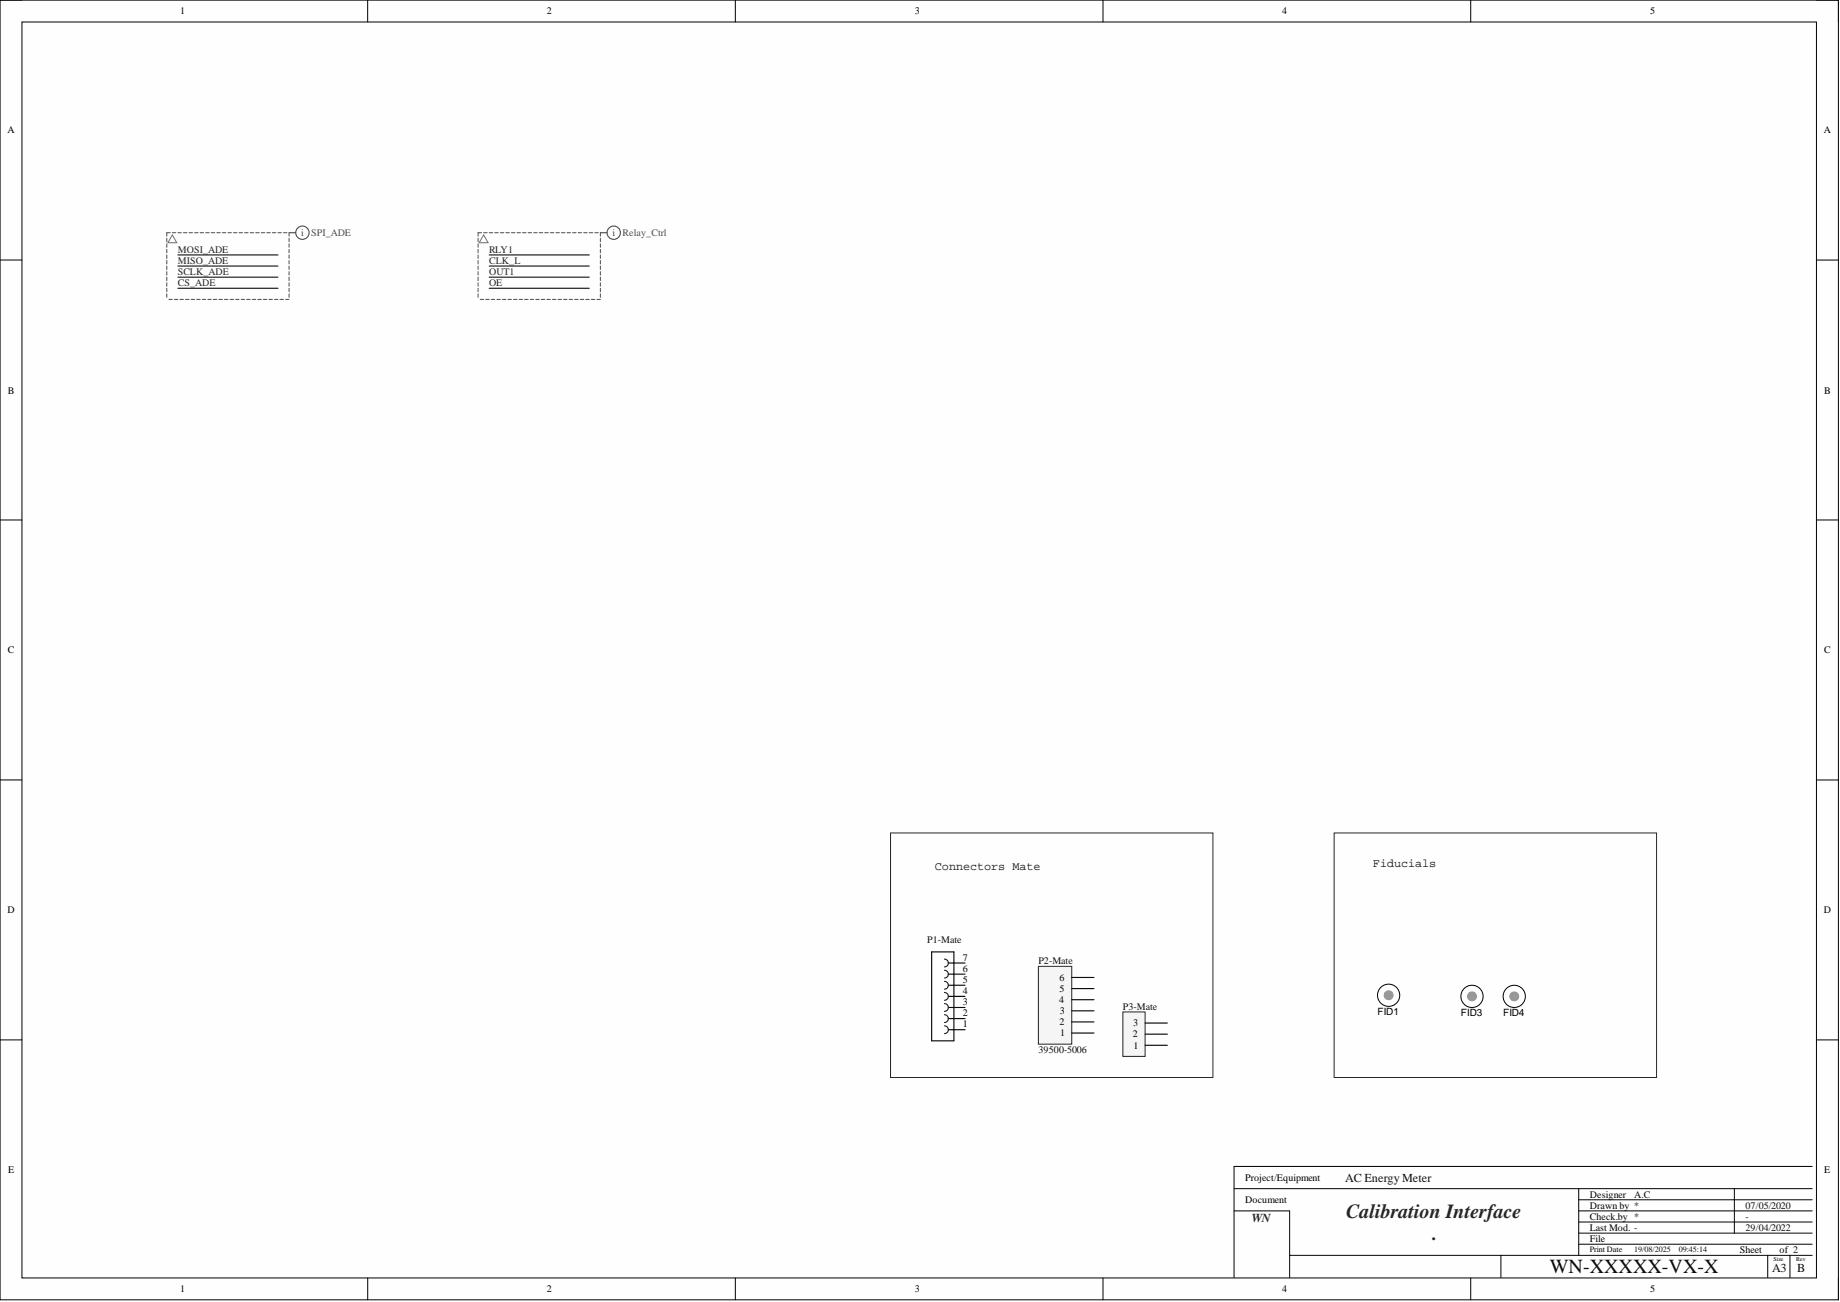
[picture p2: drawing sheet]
<svg xmlns="http://www.w3.org/2000/svg" width="420mm" height="297mm" viewBox="0 0 420 297" stroke-linecap="round" stroke-linejoin="round" font-family="sans-serif">
<path d="M0 0h419.4v296.5h-419.4z" fill-rule="evenodd" fill="#fefefe"/>
<path d="M0 0h419.4v296.5h-419.4z" fill="none" stroke="#000" stroke-width=".23"/>
<path d="M5 5h409.4v286.6h-409.4z" fill-rule="evenodd" fill="#fefefe"/>
<g fill="none" stroke="#000" stroke-width=".23">
<path d="M0 0h5M5 5h409.4v286.6h-409.4zM83.9 0v5M167.8 0v5M251.7 0v5M335.5 0v5M414.4 0h5v5M0 59.3h5M414.4 59.3h5M0 118.6h5M414.4 118.6h5M0 177.9h5"/>
<path d="M414.4 177.9h5M0 237.2h5M414.4 237.2h5M281.6 276.3h12.6v15.2M281.6 271.2h131.9M360.2 271.2v15.2M360.2 273.7h53.3M360.2 276.3h53.3M360.2 278.8h53.3M395.7 271.2v10.1M413.5 266.1h-131.9v25.4M83.9 291.6v4.9"/>
<path d="M167.8 291.6v4.9M251.7 291.6v4.9M294.2 286.4h119.3M335.5 291.6v4.9M342.4 286.4v5.1M360.2 281.3h53.3M360.2 283.9h53.3M403.3 286.4v5.1M408.4 286.4v5.1M419.4 291.6v4.9"/>
</g>
<circle cx="316.8" cy="227.1" r="2.54" fill="#fefefe"/>
<circle cx="316.8" cy="227.1" r="2.54" fill="none" stroke="#000" stroke-width=".23"/>
<circle cx="316.8" cy="227.1" r="1.01" fill="#949494"/>
<circle cx="316.8" cy="227.1" r="1.01" fill="none" stroke="#949494" stroke-width=".23"/>
<circle cx="335.8" cy="227.3" r="2.54" fill="#fefefe"/>
<circle cx="335.8" cy="227.3" r="2.54" fill="none" stroke="#000" stroke-width=".23"/>
<circle cx="335.8" cy="227.3" r="1.01" fill="#949494"/>
<circle cx="335.8" cy="227.3" r="1.01" fill="none" stroke="#949494" stroke-width=".23"/>
<circle cx="345.5" cy="227.3" r="2.54" fill="#fefefe"/>
<circle cx="345.5" cy="227.3" r="2.54" fill="none" stroke="#000" stroke-width=".23"/>
<circle cx="345.5" cy="227.3" r="1.02" fill="#949494"/>
<circle cx="345.5" cy="227.3" r="1.02" fill="none" stroke="#949494" stroke-width=".23"/>
<path d="M212.6 217.2h5v20.3h-5zM216.4 219.7h3.8M216.4 222.2h3.8M216.4 224.8h3.8M216.4 227.3h3.8M216.4 229.8h3.8M216.4 232.4h3.8M216.4 234.9h3.8" fill="none" stroke="#000" stroke-width=".25"/>
<path d="M215.5 218.8a.89 .89 0 0 1 .9 .9 .89 .89 0 0 1-.9 .9M215.5 221.4a.89 .89 0 0 1 .9 .8 .89 .89 0 0 1-.9 .9M215.5 223.9a.89 .89 0 0 1 .9 .9 .89 .89 0 0 1-.9 .9M215.5 226.4a.89 .89 0 0 1 .9 .9 .89 .89 0 0 1-.9 .9M215.5 229a.89 .89 0 0 1 .9 .8 .89 .89 0 0 1-.9 .9M215.5 231.5a.89 .89 0 0 1 .9 .9 .89 .89 0 0 1-.9 .9M215.5 234a.89 .89 0 0 1 .9 .9 .89 .89 0 0 1-.9 .9" fill="none" stroke="#1c1c1c" stroke-width=".25"/>
<path d="M256.2 230.9h5.1v10.1h-5.1z" fill-rule="evenodd" fill="#f5f5f5"/>
<path d="M256.2 230.9h5.1v10.1h-5.1z" fill="none" stroke="#262626" stroke-width=".23"/>
<path d="M261.3 238.5h5M261.3 235.9h5M261.3 233.4h5" fill="none" stroke="#000" stroke-width=".25"/>
<path d="M236.9 220.5h7.6v17.7h-7.6z" fill-rule="evenodd" fill="#f5f5f5"/>
<path d="M203.2 190h73.5v55.8h-73.5zM304.4 190h73.6v55.8h-73.6zM236.9 220.5h7.6v17.7h-7.6z" fill="none" stroke="#262626" stroke-width=".23"/>
<path d="M244.5 235.7h5.1M244.5 233.1h5.1M244.5 230.6h5.1M244.5 228.1h5.1M244.5 225.5h5.1M244.5 223h5.1" fill="none" stroke="#000" stroke-width=".25"/>
<g fill="none" stroke="#4c4c4c" stroke-width=".23">
<path d="M38.1 54.4v.8M38.1 55.6v.8M38.1 56.9v.8M38.1 58.2v.8M38.1 59.4v.8M38.8 53.1h-.7v.8M39.3 53.1h.8M40.6 53.1h.8M41.9 53.1h.7M43.1 53.1h.8M44.4 53.1h.8M45.7 53.1h.8"/>
<path d="M46.9 53.1h.8M48.2 53.1h.8M49.5 53.1h.8M50.7 53.1h.8M52 53.1h.8M53.3 53.1h.8M54.5 53.1h.8M55.8 53.1h.8M57.1 53.1h.8M58.3 53.1h.8M59.6 53.1h.8M60.9 53.1h.8"/>
<path d="M62.1 53.1h.8M63.4 53.1h.8M64.7 53.1h.8M66 53.1v.8M66 54.4v.8M66 55.6v.8M66 56.9v.8M66 58.2v.8M66 59.4v.8M109.1 54.4v.8M109.1 55.6v.8M109.1 56.9v.8"/>
<path d="M109.1 58.2v.8M109.1 59.4v.8M109.9 53.1h-.8v.8M110.3 53.1h.8M111.6 53.1h.8M112.9 53.1h.8M114.2 53.1h.7M115.4 53.1h.8M116.7 53.1h.8M118 53.1h.7M119.2 53.1h.8M120.5 53.1h.8"/>
<path d="M121.8 53.1h.8M123 53.1h.8M124.3 53.1h.8M125.6 53.1h.8M126.8 53.1h.8M128.1 53.1h.8M129.4 53.1h.8M130.6 53.1h.8M131.9 53.1h.8M133.2 53.1h.8M134.4 53.1h.8M135.7 53.1h.8"/>
<path d="M137 53.1v.8M137 54.4v.8M137 55.6v.8M137 56.9v.8M137 58.2v.8M137 59.4v.8M38.1 60.7v.8M38.1 62v.8M38.1 63.2v.8M38.1 64.5v.8M38.1 65.8v.8M38.1 67v.8"/>
<path d="M38.5 68.3h.8M39.8 68.3h.8M41.1 68.3h.8M42.3 68.3h.8M43.6 68.3h.8M44.9 68.3h.8M46.1 68.3h.8M47.4 68.3h.8M48.7 68.3h.8M49.9 68.3h.8M51.2 68.3h.8M52.5 68.3h.8"/>
<path d="M53.7 68.3h.8M55 68.3h.8M56.3 68.3h.8M57.6 68.3h.7M58.8 68.3h.8M60.1 68.3h.8M61.4 68.3h.7M62.6 68.3h.8M63.9 68.3h.8M65.2 68.3h.8M66 60.7v.8M66 62v.8"/>
<path d="M66 63.2v.8M66 64.5v.8M66 65.8v.8M66 67v.8M109.1 60.7v.8M109.1 62v.8M109.1 63.2v.8M109.1 64.5v.8M109.1 65.8v.8M109.1 67v.8M109.6 68.3h.7M110.8 68.3h.8"/>
<path d="M112.1 68.3h.8M113.4 68.3h.8M114.6 68.3h.8M115.9 68.3h.8M117.2 68.3h.8M118.4 68.3h.8M119.7 68.3h.8M121 68.3h.8M122.2 68.3h.8M123.5 68.3h.8M124.8 68.3h.8M126 68.3h.8"/>
<path d="M127.3 68.3h.8M128.6 68.3h.8M129.8 68.3h.8M131.1 68.3h.8M132.4 68.3h.8M133.6 68.3h.8M134.9 68.3h.8M136.2 68.3h.8M137 60.7v.8M137 62v.8M137 63.2v.8M137 64.5v.8"/>
<path d="M137 65.8v.8M137 67v.8"/>
</g>
<path d="M39.3 53.6l1 1.8h-2zM110.3 53.6l1.1 1.8h-2.1z" fill="none" stroke="#707070" stroke-width=".23"/>
<g fill="none" stroke="#4c4c4c" stroke-width=".25">
<path d="M66 53.1h1.5M137 53.1h1.5"/>
<circle cx="69" cy="53.1" r="1.52"/>
<circle cx="140" cy="53.1" r="1.52"/>
</g>
<path d="M40.6 58.2h22.8M111.6 58.2h22.8M40.6 65.8h22.8M40.6 63.2h22.8M40.6 60.7h22.8M111.6 65.8h22.8M111.6 63.2h22.8M111.6 60.7h22.8" fill="none" stroke="#0e0e0e" stroke-width=".25"/>
<g font-size="4.6" fill="#262626">
<text x="307.2" y="277.8">Calibration Interface</text>
<text x="326.9" y="282.8">.</text>
</g>
<text font-size="4.6" fill="#0e0e0e" x="353.6" y="290.5">WN-XXXXX-VX-X</text>
<g font-size="2.8" fill="#0e0e0e">
<text x="306.9" y="269.6">AC Energy Meter</text>
<text x="404.3" y="290.1">A3</text>
<text x="410.1" y="290.1">B</text>
</g>
<text font-size="2.8" fill="#262626" x="285.5" y="278.7">WN</text>
<g font-size="2.7" fill="#0e0e0e">
<text x="313.2" y="197.8">Fiducials</text>
<text x="213.3" y="198.6">Connectors Mate</text>
</g>
<g font-size="2.3">
<text x="41.1" y="3.3">1</text>
<text x="124.8" y="3.3">2</text>
<text x="208.7" y="3.3">3</text>
<text x="292.5" y="3.3">4</text>
<text x="376.5" y="3.3">5</text>
<text x="1.7" y="30.4">A</text>
<text x="416.1" y="30.4">A</text>
<text x="1.8" y="89.8">B</text>
<text x="416.2" y="89.8">B</text>
<text x="1.8" y="149">C</text>
<text x="416.2" y="149">C</text>
<text x="1.7" y="208.4">D</text>
<text x="416.1" y="208.4">D</text>
<text x="219.7" y="219.2">7</text>
<text x="219.7" y="221.7">6</text>
<text x="219.7" y="224.3">5</text>
<text x="219.7" y="226.8">4</text>
<text x="241.7" y="226.3">5</text>
<text x="241.7" y="223.8">6</text>
<text x="219.7" y="229.3">3</text>
<text x="219.7" y="231.9">2</text>
<text x="241.6" y="228.8">4</text>
<text x="241.7" y="233.9">2</text>
<text x="241.8" y="231.4">3</text>
<text x="314.3" y="231.6">FID1</text>
<text x="333.3" y="231.9">FID3</text>
<text x="342.9" y="231.9">FID4</text>
<text x="219.7" y="234.4">1</text>
<text x="241.9" y="236.4">1</text>
<text x="258.5" y="236.7">2</text>
<text x="258.5" y="234.2">3</text>
<text x="258.6" y="239.2">1</text>
<text x="1.9" y="267.6">E</text>
<text x="284.1" y="269.4">Project/Equipment</text>
<text x="416.2" y="267.6">E</text>
<text x="284.1" y="274.5">Document</text>
<text x="362.7" y="273.2">Designer</text>
<text x="362.7" y="275.7">Drawn by *</text>
<text x="362.7" y="278.3">Check.by *</text>
<text x="362.7" y="280.8">Last Mod. -</text>
<text x="362.7" y="283.4">File</text>
<text x="397" y="285.9">Sheet</text>
<text x="406" y="285.9">of 2</text>
<text x="41.1" y="294.9">1</text>
<text x="124.8" y="294.9">2</text>
<text x="208.7" y="294.9">3</text>
<text x="292.5" y="294.9">4</text>
<text x="376.5" y="294.9">5</text>
</g>
<g font-size="2.3" fill="#4c4c4c">
<text x="68.7" y="53.9">i</text>
<text x="71" y="53.9">SPI_ADE</text>
<text x="139.8" y="53.9">i</text>
<text x="142" y="53.9">Relay_Ctrl</text>
</g>
<g font-size="2.3" fill="#262626">
<text x="40.6" y="57.7">MOSI_ADE</text>
<text x="111.6" y="57.7">RLY1</text>
<text x="40.6" y="60.2">MISO_ADE</text>
<text x="40.6" y="62.7">SCLK_ADE</text>
<text x="40.6" y="65.3">CS_ADE</text>
<text x="111.6" y="60.2">CLK_L</text>
<text x="111.6" y="62.7">OUT1</text>
<text x="111.6" y="65.3">OE</text>
</g>
<g font-size="2.3" fill="#0e0e0e">
<text x="211.5" y="215.1">P1-Mate</text>
<text x="236.9" y="220">P2-Mate</text>
<text x="256.2" y="230.4">P3-Mate</text>
<text x="236.9" y="240.2">39500-5006</text>
<text x="372.9" y="273.2">A.C</text>
<text x="398.2" y="275.7">07/05/2020</text>
<text x="398.2" y="278.3">-</text>
<text x="398.2" y="280.8">29/04/2022</text>
</g>
<text font-size="1.9" x="362.7" y="285.7">Print Date</text>
<g font-size="1.9" fill="#0e0e0e">
<text x="372.9" y="285.7">19/08/2025</text>
<text x="383" y="285.7">09:45:14</text>
</g>
<g font-size="1.4">
<text x="404.6" y="287.7">Size</text>
<text x="409.8" y="287.7">Rev</text>
</g>
</svg>
